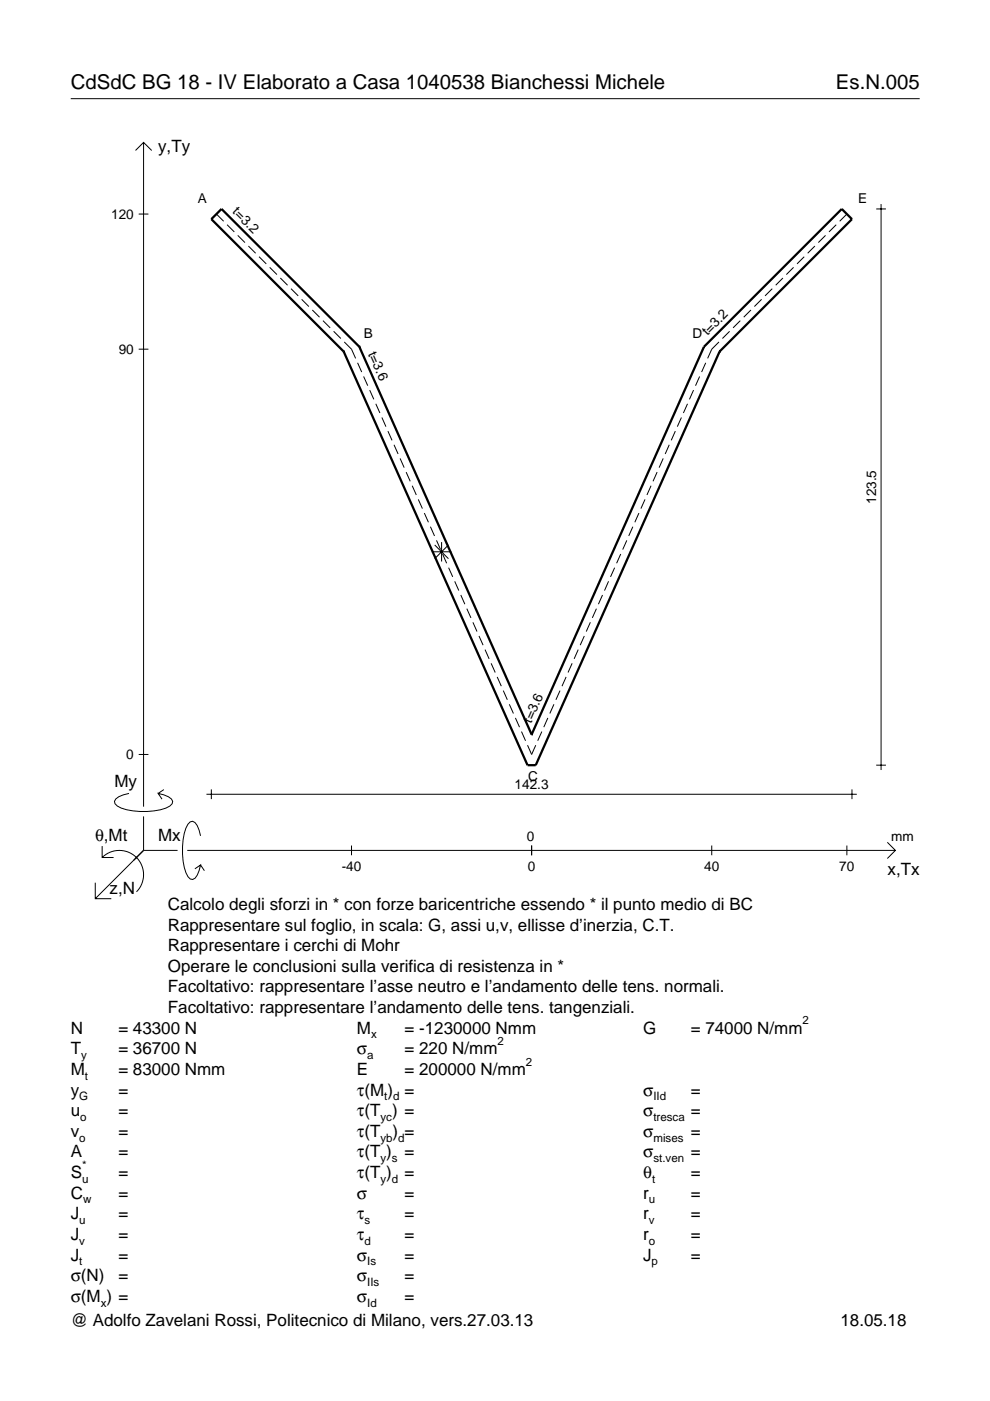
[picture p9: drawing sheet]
<svg xmlns="http://www.w3.org/2000/svg" width="210mm" height="297mm" viewBox="0 0 210 297" stroke-linecap="round" stroke-linejoin="round" font-family="sans-serif">
<g fill="none" stroke="#000" stroke-width=".21">
<path d="M15 20.9h180M28.7 31.9l1.7-1.7 1.8 1.7M30.4 30.2v140.8M29.4 45.4h2.1M45.9 45.4l1.5 1.5M48.1 47.6l1.6 1.6M50.4 49.9l1.5 1.5M52.7 52.2l1.5 1.5M54.9 54.4l1.6 1.6M57.2 56.7l1.5 1.5M59.4 58.9l1.6 1.6M166 58.9l-1.5 1.6"/>
<path d="M168.3 56.7l-1.6 1.5M170.5 54.4l-1.5 1.6M172.8 52.2l-1.6 1.5M175 49.9l-1.5 1.5M177.3 47.6l-1.5 1.6M179.6 45.4l-1.6 1.5M185.8 44.3h2M186.8 43.3v120M29.4 74h2.1M61.7 61.2l1.5 1.5M64 63.5l1.5 1.5M66.2 65.7l1.5 1.6"/>
<path d="M68.5 68l1.5 1.5M70.7 70.2l1.6 1.6M73 72.5l1.5 1.5 .9 2M75.8 76.9l.9 2M77.1 79.8l.9 2M148.3 79.8l-.8 2M149.6 76.9l-.8 2M152.4 72.5l-1.5 1.5-.9 2M154.7 70.2l-1.5 1.6M157 68l-1.6 1.5M159.2 65.7l-1.5 1.6M161.5 63.5l-1.6 1.5"/>
<path d="M163.7 61.2l-1.5 1.5M78.4 82.7l.9 2M79.7 85.6l.8 2M81 88.5l.8 2M82.2 91.4l.9 2M83.5 94.3l.9 2M84.8 97.2l.9 2M140.6 97.2l-.9 2M141.9 94.3l-.9 2M143.2 91.4l-.9 2M144.5 88.5l-.9 2M145.8 85.6l-.9 2"/>
<path d="M147 82.7l-.8 2M86.1 100.1l.9 1.9M87.4 103l.9 1.9M88.7 105.9l.9 1.9M90 108.8l.8 1.9M91.3 111.7l.8 1.9M91.6 117h4.1M92.2 115.5l2.9 3M92.5 114.6l.9 1.9M93.6 114.9v4.2M93.8 117.5l.9 1.9M95.1 115.5l-2.9 3"/>
<path d="M131.6 117.5l-.9 1.9M132.9 114.6l-.9 1.9M134.2 111.7l-.9 1.9M135.5 108.8l-.9 1.9M136.8 105.9l-.9 1.9M138 103l-.8 1.9M139.3 100.1l-.8 1.9M95.1 120.4l.9 1.9M96.4 123.3l.9 1.9M97.7 126.2l.9 1.9M99 129.1l.8 1.9M100.3 131.9l.8 2"/>
<path d="M101.6 134.8l.8 2M102.8 137.7l.9 2M122.6 137.7l-.9 2M123.9 134.8l-.9 2M125.2 131.9l-.9 2M126.5 129.1l-.9 1.9M127.7 126.2l-.8 1.9M129 123.3l-.8 1.9M130.3 120.4l-.9 1.9M29.4 160h2.1M104.1 140.6l.9 2M105.4 143.5l.9 2"/>
<path d="M106.7 146.4l.9 2M108 149.3l.9 2M109.3 152.2l.8 2M110.6 155.1l.8 2M111.8 158l.9 2 .9-2M114.9 155.1l-.9 2M116.2 152.2l-.9 2M117.4 149.3l-.8 2M118.7 146.4l-.8 2M120 143.5l-.8 2M121.3 140.6l-.9 2M21.7 179.4v2.4h2.4"/>
<path d="M27.3 168.2a3.6 3.6 0 0 0-3 1.7l.1 .5a5.6 5.6 0 0 0 3.8 1.5 13.4 13.4 0 0 0 7.8-1l.5-.5 .1-.5a3.6 3.6 0 0 0-3.1-1.7l.8 1.2M30.4 173.1v7.2M34.7 167.4l-1.2 .8M42.5 177.2a3.6 3.6 0 0 0-1.7-3.1l-.5 .2a5.7 5.7 0 0 0-1.5 3.7 13.3 13.3 0 0 0 1 7.9l.5 .5 .5 .1a3.6 3.6 0 0 0 1.7-3.1l-1.2 .8M43.8 168.4h137.9M44.8 167.4v2M74.5 179.3v2M112.7 179.3v2M150.9 179.3v2M179.6 179.3v2M180.6 167.4v2M185.8 162.2h2"/>
<path d="M188.1 178.6l1.7 1.7-1.7 1.7M20.2 187.2v3.3h3.4M21.7 181.8a5.1 5.1 0 0 1 7.2 0 5.1 5.1 0 0 1 0 7.3M30.4 180.3l-10.2 10.2M30.4 180.3h7.2M39.7 180.3h150.1M42.5 183.4l.8 1.2"/>
</g>
<path d="M72.9 74.5h.1M72.9 74.5l38.9 87.7h1.8l39-87.7M76.2 73.5h.1M76.2 73.5l-29.2-29.2-2.2 2.2 28.1 28M76.2 73.5l36.5 82.2M149.3 73.5h.1M149.3 73.5l-36.6 82.2M149.3 73.5l29.2-29.2 2.1 2.2-28 28M152.6 74.5h.1M112.7 155.7h.1" fill="none" stroke="#000" stroke-width=".48"/>
<g font-size="4.3">
<text x="15" y="18.9">CdSdC BG 18 - IV Elaborato a Casa 1040538 Bianchessi Michele</text>
<text x="177.2" y="18.9">Es.N.005</text>
</g>
<g font-size="3.6">
<text x="33.5" y="32.3">y,Ty</text>
<text x="24.3" y="166.9">My</text>
<text x="20.1" y="178.2">θ,Mt</text>
<text x="33.5" y="178.2">Mx</text>
<text x="188.2" y="185.5">x,Tx</text>
<text x="23.2" y="189.6">z,N</text>
<text x="35.6" y="192.9">Calcolo degli sforzi in * con forze baricentriche essendo * il punto medio di BC</text>
<text x="35.6" y="197.3">Rappresentare sul foglio, in scala: G, assi u,v, ellisse d’inerzia, C.T.</text>
<text x="35.6" y="201.7">Rappresentare i cerchi di Mohr</text>
<text x="35.6" y="206">Operare le conclusioni sulla verifica di resistenza in *</text>
<text x="35.6" y="210.4">Facoltativo: rappresentare l’asse neutro e l’andamento delle tens. normali.</text>
<text x="35.6" y="214.8">Facoltativo: rappresentare l’andamento delle tens. tangenziali.</text>
<text x="15" y="219.2">N</text>
<text x="25.1" y="219.2">= 43300 N</text>
<text x="75.7" y="219.2">M</text>
<text x="85.8" y="219.2">= -1230000 Nmm</text>
<text x="136.4" y="219.2">G</text>
<text x="146.5" y="219.2">= 74000 N/mm</text>
<text x="15" y="227.9">M</text>
<text x="15" y="223.5">T</text>
<text x="25.1" y="227.9">= 83000 Nmm</text>
<text x="25.1" y="223.5">= 36700 N</text>
<text x="75.7" y="223.5">σ</text>
<text x="75.7" y="227.9">E</text>
<text x="85.8" y="223.5">= 220 N/mm</text>
<text x="85.8" y="227.9">= 200000 N/mm</text>
<text x="15" y="232.3">y</text>
<text x="25.1" y="232.3">=</text>
<text x="75.7" y="232.3">τ(M ) =</text>
<text x="136.4" y="232.3">σ</text>
<text x="146.5" y="232.3">=</text>
<text x="15" y="236.7">u</text>
<text x="25.1" y="236.7">=</text>
<text x="75.7" y="236.7">τ(T ) =</text>
<text x="136.4" y="236.7">σ</text>
<text x="146.5" y="236.7">=</text>
<text x="15" y="245.4">A</text>
<text x="15" y="241">v</text>
<text x="25.1" y="241">=</text>
<text x="25.1" y="245.4">=</text>
<text x="75.7" y="245.4">τ(T )</text>
<text x="75.7" y="241">τ(T</text>
<text x="83.3" y="241">) =</text>
<text x="85.8" y="245.4">=</text>
<text x="136.4" y="241">σ</text>
<text x="136.4" y="245.4">σ</text>
<text x="146.5" y="241">=</text>
<text x="146.5" y="245.4">=</text>
<text x="15" y="249.8">S</text>
<text x="25.1" y="249.8">=</text>
<text x="75.7" y="249.8">τ(T )</text>
<text x="85.8" y="249.8">=</text>
<text x="136.4" y="249.8">θ</text>
<text x="146.5" y="249.8">=</text>
<text x="15" y="254.2">C</text>
<text x="25.1" y="254.2">=</text>
<text x="75.7" y="254.2">σ</text>
<text x="85.8" y="254.2">=</text>
<text x="136.4" y="254.2">r</text>
<text x="146.5" y="254.2">=</text>
<text x="15" y="262.9">J</text>
<text x="15" y="258.5">J</text>
<text x="25.1" y="262.9">=</text>
<text x="25.1" y="258.5">=</text>
<text x="75.7" y="258.5">τ</text>
<text x="75.7" y="262.9">τ</text>
<text x="85.8" y="258.5">=</text>
<text x="85.8" y="262.9">=</text>
<text x="136.4" y="262.9">r</text>
<text x="136.4" y="258.5">r</text>
<text x="146.5" y="262.9">=</text>
<text x="146.5" y="258.5">=</text>
<text x="15" y="267.3">J</text>
<text x="25.1" y="267.3">=</text>
<text x="75.7" y="267.3">σ</text>
<text x="85.8" y="267.3">=</text>
<text x="136.4" y="267.3">J</text>
<text x="146.5" y="267.3">=</text>
<text x="15" y="271.7">σ(N)</text>
<text x="25.1" y="271.7">=</text>
<text x="75.7" y="271.7">σ</text>
<text x="85.8" y="271.7">=</text>
<text x="15" y="276">σ(M ) =</text>
<text x="15" y="281.2">@ Adolfo Zavelani Rossi, Politecnico di Milano, vers.27.03.13</text>
<text x="75.7" y="276">σ</text>
<text x="85.8" y="276">=</text>
<text x="178.2" y="281.2">18.05.18</text>
</g>
<g font-size="2.9">
<text x="23.6" y="46.4">120</text>
<text x="42" y="43.1">A</text>
<text x="49.1" y="45" transform="rotate(45 49.1 45)">t=3.2</text>
<text x="182" y="43.1">E</text>
<text x="77.1" y="71.6">B</text>
<text x="146.8" y="71.6">D</text>
<text x="150" y="71.3" transform="rotate(-45 150 71.3)">t=3.2</text>
<text x="25.2" y="75">90</text>
<text x="78" y="75" transform="rotate(66 78 75)">t=3.6</text>
<text x="185.8" y="106.9" transform="rotate(-90 185.8 106.9)">123.5</text>
<text x="112.6" y="153.4" transform="rotate(-66 112.6 153.4)">t=3.6</text>
<text x="26.8" y="161">0</text>
<text x="109.1" y="167.4">142.3</text>
<text x="112" y="165.6">C</text>
<text x="111.7" y="178.2">0</text>
<text x="189" y="178.2">mm</text>
<text x="72.4" y="184.7">-40</text>
<text x="111.9" y="184.7">0</text>
<text x="149.3" y="184.7">40</text>
<text x="178" y="184.7">70</text>
</g>
<g font-size="2.4">
<text x="78.7" y="220.2">x</text>
<text x="105.5" y="221.5">2</text>
<text x="170.2" y="217.2">2</text>
<text x="17.2" y="224.5">y</text>
<text x="77.9" y="224.5">a</text>
<text x="111.5" y="225.9">2</text>
<text x="16.8" y="233.3">G</text>
<text x="18" y="228.9">t</text>
<text x="81.5" y="233.3">t d</text>
<text x="138.5" y="233.3">IId</text>
<text x="17" y="237.7">o</text>
<text x="80.7" y="237.7">yc</text>
<text x="138.5" y="237.7">tresca</text>
<text x="16.8" y="242">o</text>
<text x="80.7" y="242">yb d</text>
<text x="138.5" y="242">mises</text>
<text x="17.4" y="250.8">u</text>
<text x="17.4" y="247.8">*</text>
<text x="80.7" y="246.4">y s</text>
<text x="80.7" y="250.8">y d</text>
<text x="138.2" y="250.8">t</text>
<text x="138.5" y="246.4">st.ven</text>
<text x="17.6" y="255.2">w</text>
<text x="137.6" y="255.2">u</text>
<text x="16.8" y="263.9">v</text>
<text x="16.8" y="259.5">u</text>
<text x="77.3" y="259.5">s</text>
<text x="77.3" y="263.9">d</text>
<text x="137.6" y="263.9">o</text>
<text x="137.6" y="259.5">v</text>
<text x="16.8" y="268.3">t</text>
<text x="77.9" y="268.3">Is</text>
<text x="138.2" y="268.3">p</text>
<text x="77.9" y="272.7">IIs</text>
<text x="21.4" y="277">x</text>
<text x="77.9" y="277">Id</text>
</g>
</svg>
